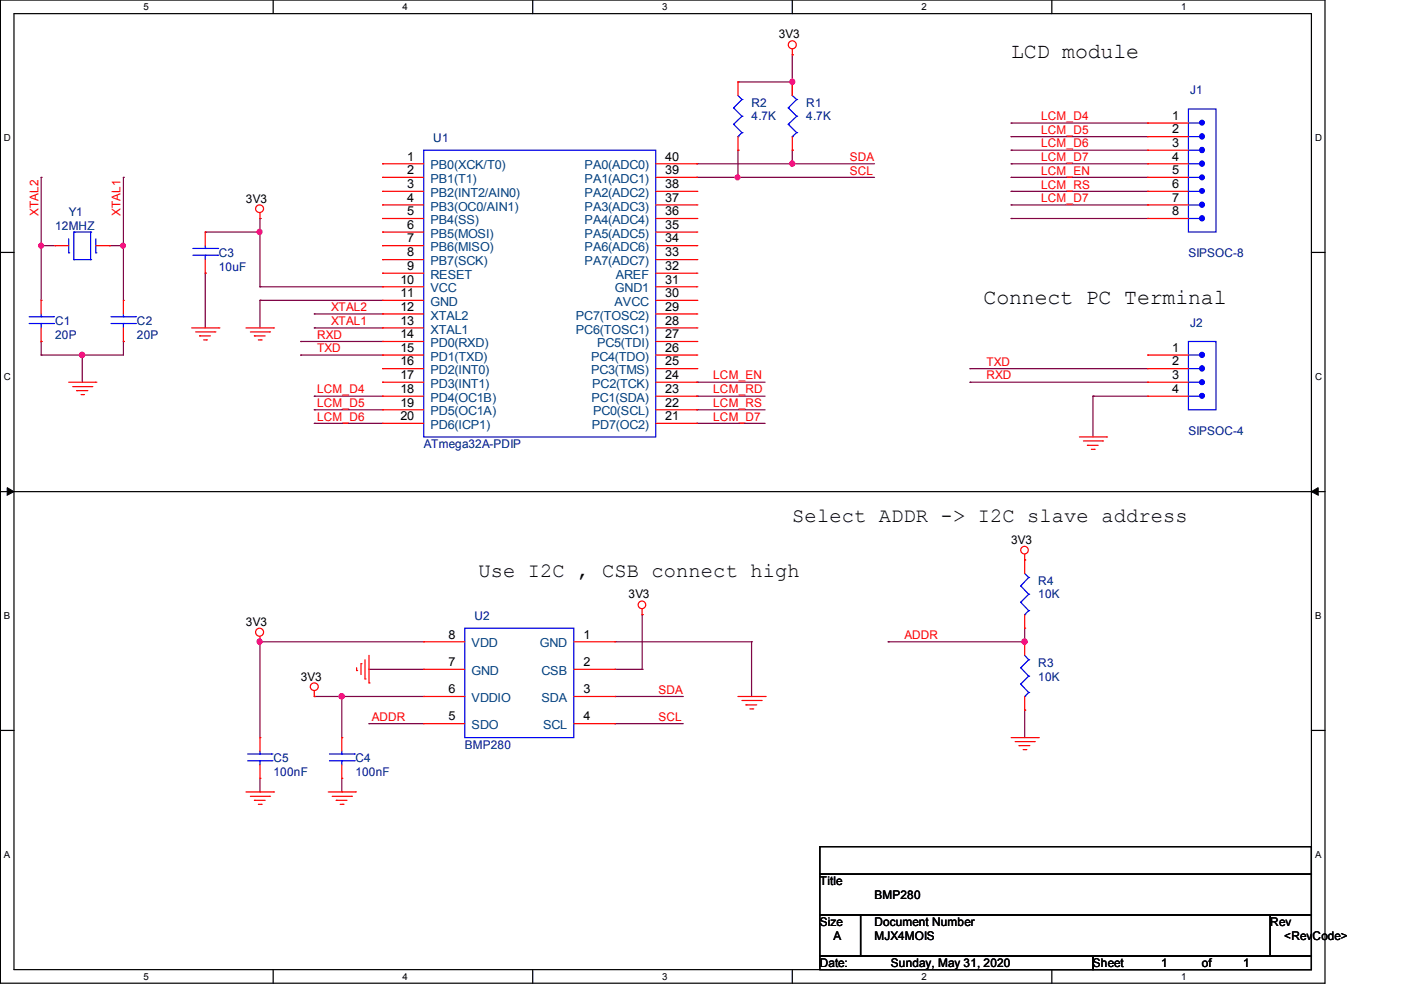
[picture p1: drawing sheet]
# OrCAD Capture schematic BMP280.DSN
size A; title: BMP280; note: MJX4MOIS

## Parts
C1  20P
C2  20P
C3  10uF
C4  100nF
C5  100nF
J1  SIPSOC-8
J2  SIPSOC-4
R1  4.7K
R2  4.7K
R3  10K
R4  10K
U1  ATmega32A-PDIP  [1]
U2  BMP280
Y1  12MHZ

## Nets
3V3: C3.1 C4.1 C5.1 R1.1 R2.1 R4.1 U1.10(VCC) U2.2(CSB) U2.6(VDDIO) U2.8(VDD)
GND: C1.2 C2.2 C3.2 C4.2 C5.2 J2.4 R3.2 U1.11(GND) U2.1(GND) U2.7(GND)
ADDR: R3.1 R4.2 U2.5(SDO)
LCM_D4: J1.1 U1.18(PD4(OC1B))
LCM_D5: J1.2 U1.19(PD5(OC1A))
LCM_D6: J1.3 U1.20(PD6(ICP1))
LCM_D7: J1.4 J1.7 U1.21(PD7(OC2))
LCM_EN: J1.5 U1.24(PC2(TCK))
LCM_RD: U1.23(PC1(SDA))
LCM_RS: J1.6 U1.22(PC0(SCL))
RXD: J2.3 U1.14(PD0(RXD))
SCL: R2.2 U1.39(PA1(ADC1)) U2.4(SCL)
SDA: R1.2 U1.40(PA0(ADC0)) U2.3(SDA)
TXD: J2.2 U1.15(PD1(TXD))
XTAL1: C2.1 U1.13(XTAL1) Y1.2
XTAL2: C1.1 U1.12(XTAL2) Y1.1

Not connected (* = marked no-connect by the designer): J1 8; J2 1; U1 1(PB0(XCK/T0)) 2(PB1(T1)) 3(PB2(INT2/AIN0)) 4(PB3(OC0/AIN1)) 5(PB4(SS)) 6(PB5(MOSI)) 7(PB6(MISO)) 8(PB7(SCK)) 9(RESET) 16(PD2(INT0)) 17(PD3(INT1)) 25(PC3(TMS)) 26(PC4(TDO)) 27(PC5(TDI)) 28(PC6(TOSC1)) 29(PC7(TOSC2)) 30(AVCC) 31(GND1) 32(AREF) 33(PA7(ADC7)) 34(PA6(ADC6)) 35(PA5(ADC5)) 36(PA4(ADC4)) 37(PA3(ADC3)) 38(PA2(ADC2))

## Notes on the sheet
- LCD module
- Connect PC Terminal
- Select ADDR -> I2C slave address
- Use I2C , CSB connect high
